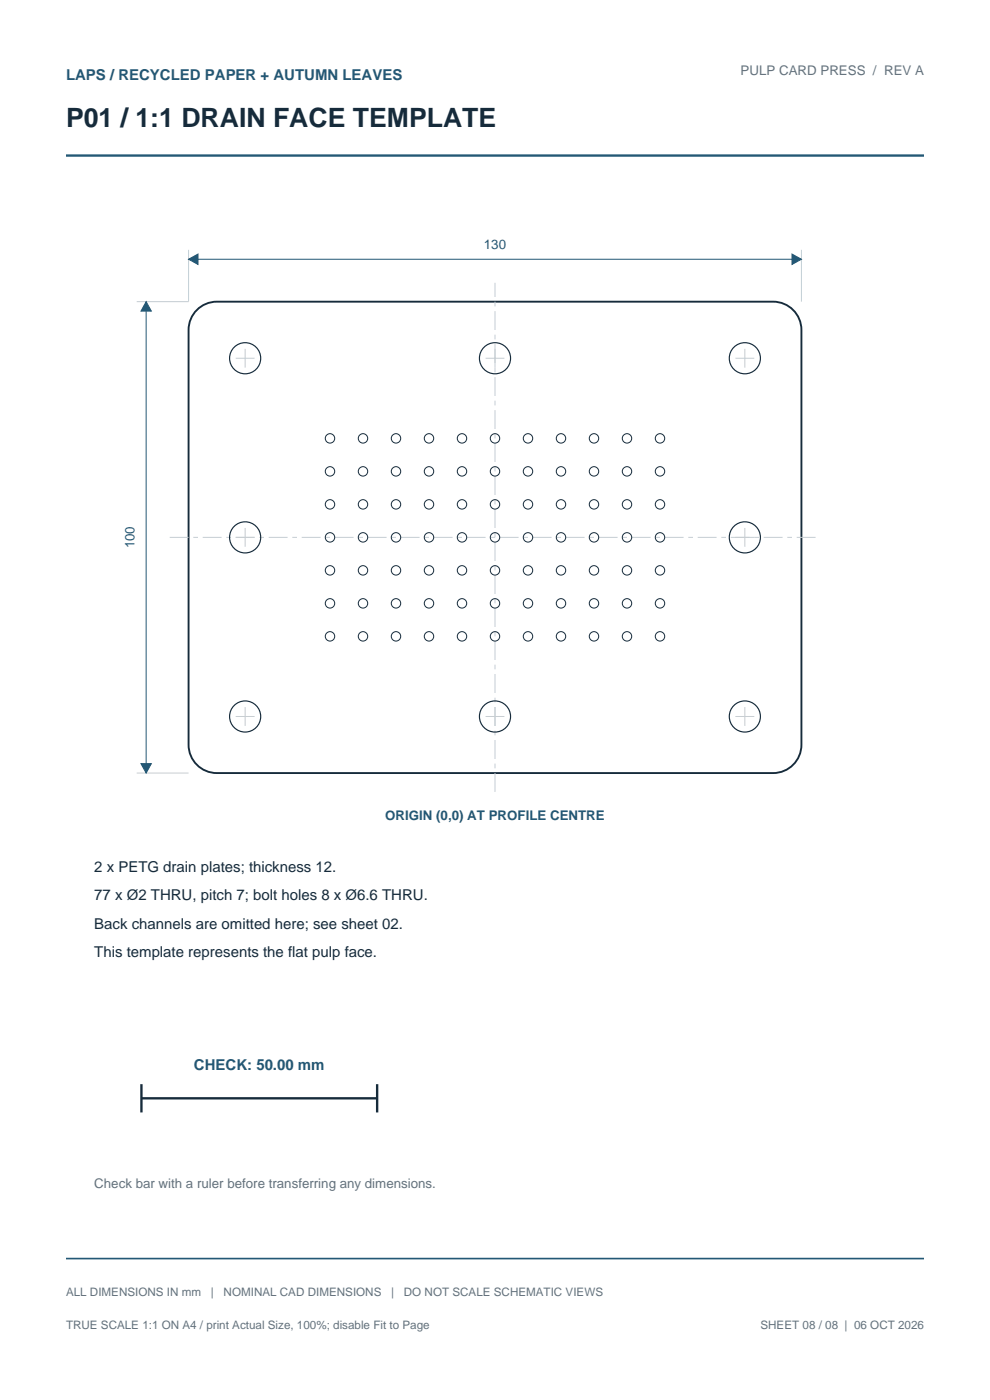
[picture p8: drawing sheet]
<svg xmlns="http://www.w3.org/2000/svg" width="210mm" height="297mm" viewBox="0 0 210 297" stroke-linecap="round" stroke-linejoin="round" font-family="sans-serif">
<path d="M14 33h182" fill="none" stroke="#235875" stroke-width=".5"/>
<path d="M14 267h182" fill="none" stroke="#235875" stroke-width=".35"/>
<path d="M41.8 65.8a6 6 0 0 1 4.2-1.8h118a6 6 0 0 1 6 6v88a6 6 0 0 1-6 6h-118a6 6 0 0 1-6-6v-88a6 6 0 0 1 1.8-4.2z" fill="none" stroke="#162b3b" stroke-width=".4"/>
<path d="M36 114h138M105 168v-108" fill="none" stroke="#c4cdd3" stroke-width=".21" stroke-dasharray="4 1 1 1" stroke-linecap="butt"/>
<g fill="none" stroke="#162b3b" stroke-width=".21">
<circle cx="70" cy="93" r="1"/>
<circle cx="70" cy="100" r="1"/>
<circle cx="77" cy="93" r="1"/>
<circle cx="77" cy="100" r="1"/>
<circle cx="84" cy="93" r="1"/>
<circle cx="84" cy="100" r="1"/>
<circle cx="91" cy="93" r="1"/>
<circle cx="91" cy="100" r="1"/>
<circle cx="98" cy="93" r="1"/>
<circle cx="98" cy="100" r="1"/>
<circle cx="105" cy="93" r="1"/>
<circle cx="105" cy="100" r="1"/>
<circle cx="112" cy="93" r="1"/>
<circle cx="112" cy="100" r="1"/>
<circle cx="119" cy="93" r="1"/>
<circle cx="119" cy="100" r="1"/>
<circle cx="126" cy="93" r="1"/>
<circle cx="126" cy="100" r="1"/>
<circle cx="133" cy="93" r="1"/>
<circle cx="133" cy="100" r="1"/>
<circle cx="140" cy="93" r="1"/>
<circle cx="140" cy="100" r="1"/>
<circle cx="70" cy="114" r="1"/>
<circle cx="70" cy="107" r="1"/>
<circle cx="77" cy="114" r="1"/>
<circle cx="77" cy="107" r="1"/>
<circle cx="84" cy="114" r="1"/>
<circle cx="84" cy="107" r="1"/>
<circle cx="91" cy="114" r="1"/>
<circle cx="91" cy="107" r="1"/>
<circle cx="98" cy="114" r="1"/>
<circle cx="98" cy="107" r="1"/>
<circle cx="105" cy="114" r="1"/>
<circle cx="105" cy="107" r="1"/>
<circle cx="112" cy="114" r="1"/>
<circle cx="112" cy="107" r="1"/>
<circle cx="119" cy="114" r="1"/>
<circle cx="119" cy="107" r="1"/>
<circle cx="126" cy="114" r="1"/>
<circle cx="126" cy="107" r="1"/>
<circle cx="133" cy="114" r="1"/>
<circle cx="133" cy="107" r="1"/>
<circle cx="140" cy="114" r="1"/>
<circle cx="140" cy="107" r="1"/>
<circle cx="70" cy="121" r="1"/>
<circle cx="70" cy="128" r="1"/>
<circle cx="70" cy="135" r="1"/>
<circle cx="77" cy="121" r="1"/>
<circle cx="77" cy="128" r="1"/>
<circle cx="77" cy="135" r="1"/>
<circle cx="84" cy="121" r="1"/>
<circle cx="84" cy="128" r="1"/>
<circle cx="84" cy="135" r="1"/>
<circle cx="91" cy="121" r="1"/>
<circle cx="91" cy="128" r="1"/>
<circle cx="91" cy="135" r="1"/>
<circle cx="98" cy="121" r="1"/>
<circle cx="98" cy="128" r="1"/>
<circle cx="98" cy="135" r="1"/>
<circle cx="105" cy="121" r="1"/>
<circle cx="105" cy="128" r="1"/>
<circle cx="105" cy="135" r="1"/>
<circle cx="112" cy="121" r="1"/>
<circle cx="112" cy="128" r="1"/>
<circle cx="112" cy="135" r="1"/>
<circle cx="119" cy="121" r="1"/>
<circle cx="119" cy="128" r="1"/>
<circle cx="119" cy="135" r="1"/>
<circle cx="126" cy="121" r="1"/>
<circle cx="126" cy="128" r="1"/>
<circle cx="126" cy="135" r="1"/>
<circle cx="133" cy="121" r="1"/>
<circle cx="133" cy="128" r="1"/>
<circle cx="133" cy="135" r="1"/>
<circle cx="140" cy="121" r="1"/>
<circle cx="140" cy="128" r="1"/>
<circle cx="140" cy="135" r="1"/>
</g>
<g fill="none" stroke="#162b3b" stroke-width=".25">
<circle cx="52" cy="76" r="3.3"/>
<circle cx="105" cy="76" r="3.3"/>
<circle cx="158" cy="76" r="3.3"/>
<circle cx="52" cy="114" r="3.3"/>
<circle cx="158" cy="114" r="3.3"/>
<circle cx="52" cy="152" r="3.3"/>
<circle cx="105" cy="152" r="3.3"/>
<circle cx="158" cy="152" r="3.3"/>
</g>
<g fill="none" stroke="#c4cdd3" stroke-width=".21">
<path d="M40 53v11h-11M170 53v11M50 76h4M52 74v4M103 76h4M105 74v4M156 76h4M158 74v4M50 114h4M52 112v4M156 114h4M158 112v4"/>
<path d="M50 152h4M52 150v4M103 152h4M105 150v4M156 152h4M158 150v4M29 164h11"/>
</g>
<path d="M40 55h130M31 64v100" fill="none" stroke="#235875" stroke-width=".21"/>
<g fill="#235875" stroke="#235875" stroke-width=".21">
<path d="M40 55l2-1.1v2.2z"/>
<path d="M168 53.9l2 1.1-2 1.1z"/>
<path d="M29.9 162h2.2l-1.1 2z"/>
<path d="M31 64l1.1 2h-2.2z"/>
</g>
<path d="M30 233h50M30 230v6M80 230v6" fill="none" stroke="#162b3b" stroke-width=".5"/>
<text font-size="5.6" fill="#162b3b" x="14" y="27">P01 / 1:1 DRAIN FACE TEMPLATE</text>
<g font-size="3.2" fill="#235875">
<text x="14" y="17">LAPS / RECYCLED PAPER + AUTUMN LEAVES</text>
<text x="41.2" y="227">CHECK: 50.00 mm</text>
</g>
<g font-size="3.2" fill="#162b3b">
<text x="20" y="185">2 x PETG drain plates; thickness 12.</text>
<text x="20" y="191">77 x Ø2 THRU, pitch 7; bolt holes 8 x Ø6.6 THRU.</text>
<text x="20" y="197">Back channels are omitted here; see sheet 02.</text>
<text x="20" y="203">This template represents the flat pulp face.</text>
</g>
<g font-size="2.8" fill="#64727c">
<text x="157.1" y="16">PULP CARD PRESS / REV A</text>
<text x="20" y="252">Check bar with a ruler before transferring any dimensions.</text>
</g>
<g font-size="2.8" fill="#235875">
<text x="102.6" y="52.8">130</text>
<text x="28.5" y="116.4" transform="rotate(-90 28.5 116.4)">100</text>
<text x="81.7" y="174">ORIGIN (0,0) AT PROFILE CENTRE</text>
</g>
<g font-size="2.5" fill="#64727c">
<text x="14" y="275">ALL DIMENSIONS IN mm</text>
<text x="44.7" y="275">|</text>
<text x="47.4" y="275">NOMINAL CAD DIMENSIONS</text>
<text x="83" y="275">|</text>
<text x="85.7" y="275">DO NOT SCALE SCHEMATIC VIEWS</text>
<text x="14" y="282">TRUE SCALE 1:1 ON A4 / print Actual Size, 100%; disable Fit to Page</text>
<text x="161.3" y="282">SHEET 08 / 08 | 06 OCT 2026</text>
</g>
</svg>
